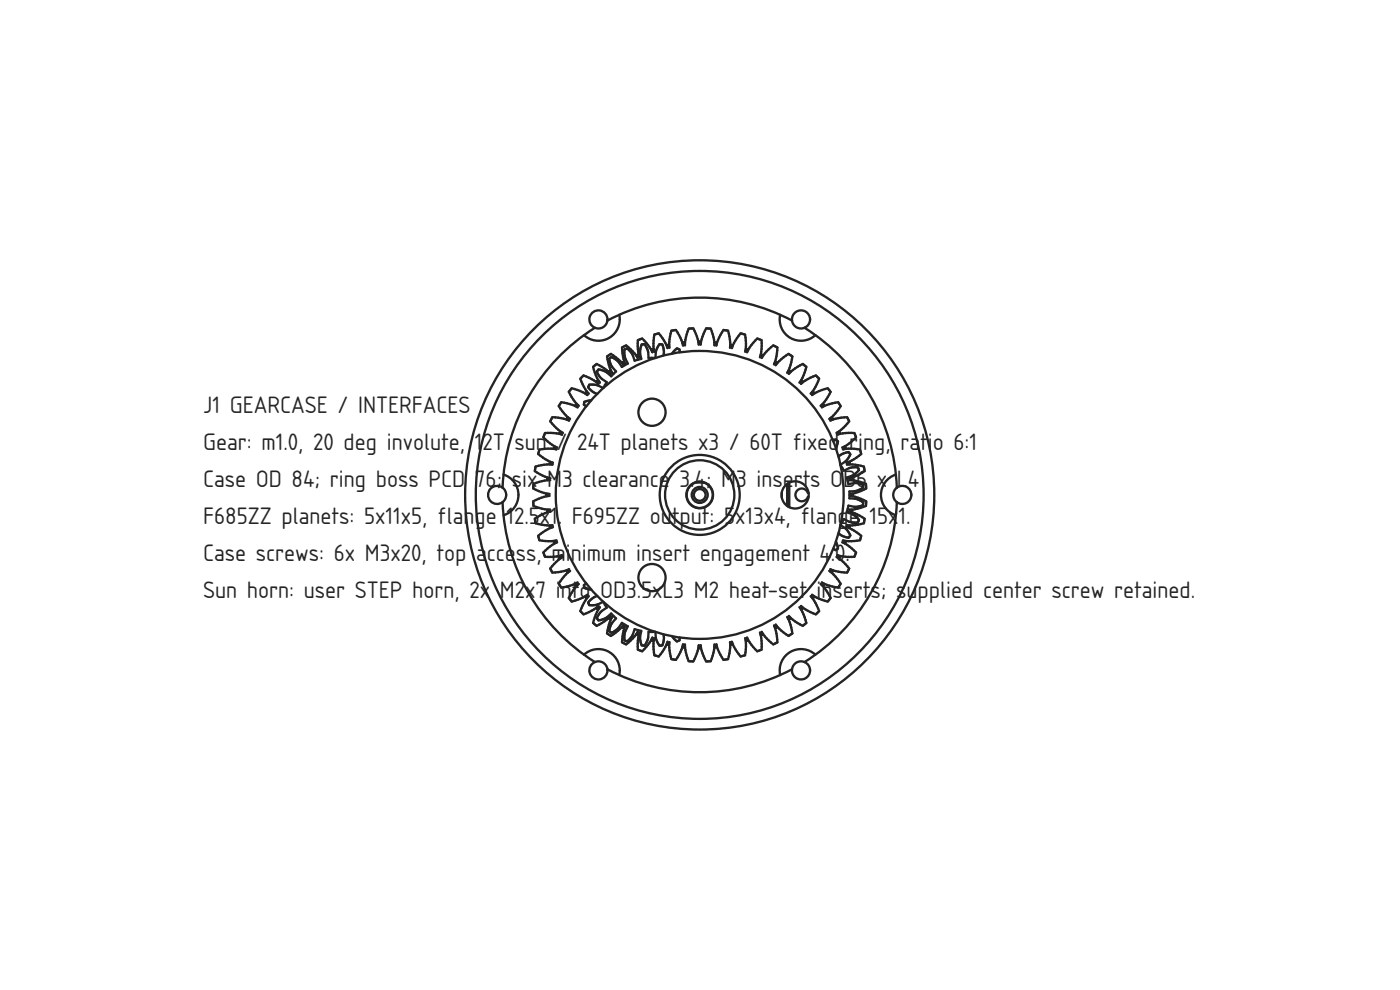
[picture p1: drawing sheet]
<svg xmlns="http://www.w3.org/2000/svg" width="420mm" height="297mm" viewBox="0 0 420 297" stroke-linecap="round" stroke-linejoin="round" font-family="sans-serif">
<g fill="none" stroke="#212529" stroke-width=".7">
<path d="M178.5 98.3a59.2 59.2 0 0 0-27.7 48M182.3 96.2a2.72 2.72 0 0 1-3.8 2.1M182.3 96.2a59.2 59.2 0 0 1 55.4 0M182.3 96.2a2.72 2.72 0 0 0-2.1-3 2.72 2.72 0 0 0-3.2 1.8 2.72 2.72 0 0 0 1.5 3.3M185.8 94.4a6.4 6.4 0 0 1-3 7 6.4 6.4 0 0 1-7.5-.8M234.1 94.4a6.4 6.4 0 0 0 3.1 7 6.4 6.4 0 0 0 7.5-.8M237.7 96.2a2.72 2.72 0 0 0 3.8 2.1M237.7 96.2a2.72 2.72 0 0 1 2.1-3 2.72 2.72 0 0 1 3.2 1.8 2.72 2.72 0 0 1-1.5 3.3M241.5 98.3a59.2 59.2 0 0 1 27.7 48M174.6 113.1l.5-.4 .9 .3 2.3 1.2 1.3 1-.6-.7 .2-.2 .2-.2 .6 .7-1.2-2.2-.8-2.5 1.1-.9 2.3 1.3 1.9 1.7-.6-.7 .3-.2 .2-.2 .5 .7-1-2.3-.5-2.6 1.1-.7 2.2 1.5 1.7 1.9-.5-.8 .3-.1 .2-.2 .5 .8-.7-2.4-.3-2.6 1.2-.7 2 1.8 1.5 2-.4-.8 .3-.1 .2-.1 .4 .8-.5-2.5v-2.6l1.3-.5 1.8 1.9 1.3 2.2-.3-.9 .3-.1h.3l.2 .8-.2-2.5 .3-2.6 1.3-.4 1.6 2.2 1 2.2-.2-.8 .3-.1 .3-.1 .2 .9v-2.5l.6-2.6 1.4-.2 1.3 2.3 .8 2.4-.1-.9 .3-.1h.3l.1 .9 .3-2.5 .8-2.5 1.4-.1 1 2.5 .6 2.4v-.9h.3h.3v.9l.5-2.4 1.1-2.5 1.4 .1 .8 2.5 .3 2.5 .1-.9h.3l.3 .1-.1 .9 .8-2.4 1.3-2.3 1.4 .2 .5 2.6 .1 2.5 .2-.9 .3 .1 .2 .1-.2 .8 1.1-2.2 1.6-2.2 1.3 .4 .3 2.6-.2 2.5 .2-.8h.3l.3 .1-.3 .9 1.3-2.2 1.8-1.9 .9 .3 .4 .2v1.7l-.5 3.4 .3-.8 .3 .1 .3 .1-.4 .8 1.5-2 2-1.8 1.2 .7-.3 2.6-.7 2.4 .4-.8 .3 .2 .2 .1-.4 .8 1.7-1.9 2.1-1.5 1.2 .7-.6 2.6-.9 2.3 .5-.7 .2 .2 .3 .2-.6 .7 1.9-1.7 2.3-1.3 1.1 .9-.8 2.5-1.2 2.2 .6-.7 .2 .2 .2 .2-.6 .7 1.3-1 2.3-1.2 .9-.3 .4 .4 .5 .5-.3 .9-1.2 2.3-1 1.3 .7-.6 .2 .2 .2 .2-.7 .6 2.2-1.2 2.5-.8 .9 1.1-1.3 2.3-1.7 1.9 .7-.6 .2 .3 .2 .2-.8 .5 2.4-1 2.5-.5 .8 1.1-1.6 2.2-1.8 1.7 .8-.5 .1 .3 .2 .2-.8 .5 2.4-.7 2.6-.3 .7 1.2-1.8 2-2 1.5 .8-.4 .1 .3 .1 .2-.8 .4 2.5-.5h2.6l.5 1.3-2 1.8-2.1 1.3 .8-.3 .1 .3 .1 .3-.8 .2 2.5-.2 2.6 .3 .4 1.3-2.2 1.6-2.2 1 .8-.2 .1 .3v.3l-.8 .2h2.5l2.6 .6 .2 1.4-2.3 1.3-2.4 .8 .9-.1v.3l.1 .3-.9 .1 2.5 .3 2.5 .8 .1 1.4-2.5 1-2.4 .6h.9v.3v.3h-.9l2.4 .5 2.5 1.1-.1 1.4-2.5 .8-2.5 .3 .9 .1-.1 .3v.3l-.9-.1 2.4 .8 2.3 1.3-.2 1.4-2.6 .5-2.5 .1 .8 .2v.3l-.1 .2-.8-.2 2.2 1.1 2.2 1.6-.4 1.3-2.6 .3-2.5-.2 .8 .2-.1 .3-.1 .3-.8-.3 2.1 1.3 2 1.8-.4 .9-.1 .4h-1.8l-3.3-.5 .8 .3-.1 .3-.1 .3-.8-.4 2 1.5 1.8 2-.7 1.2-2.6-.3-2.4-.7 .8 .4-.2 .3-.1 .2-.8-.4 1.8 1.7 1.6 2.1-.8 1.2-2.5-.5-2.4-1 .8 .5-.2 .2-.2 .3-.7-.6 1.7 1.9 1.3 2.3-.9 1.1-2.5-.8-2.2-1.2 .7 .6-.2 .2-.2 .2-.7-.6 1 1.3 1.2 2.3 .3 .9-.5 .4-.4 .5-.9-.3-2.3-1.2-1.3-1 .6 .7-.2 .2-.2 .2-.6-.7 1.2 2.2 .8 2.5-1.1 .9-2.3-1.3-1.9-1.7 .6 .7-.3 .2-.2 .2-.5-.7 .9 2.3 .6 2.5-1.2 .8-2.1-1.6-1.7-1.8 .4 .8-.2 .1-.3 .2-.4-.8 .7 2.4 .3 2.6-1.2 .7-2-1.8-1.5-2 .4 .8-.3 .1-.3 .1-.3-.8 .5 2.5v2.6l-1.3 .5-1.8-2-1.3-2.1 .3 .9h-.3l-.3 .1-.2-.8 .2 2.5-.3 2.6-1.3 .4-1.6-2.2-1.1-2.2 .2 .8-.2 .1h-.3l-.2-.8-.1 2.5-.5 2.6-1.4 .2-1.3-2.3-.8-2.4 .1 .9h-.3l-.3 .1-.1-.9-.3 2.5-.8 2.5-1.4 .1-1.1-2.5-.5-2.4v.9h-.3h-.3v-.9l-.6 2.4-1 2.5-1.4-.1-.8-2.5-.3-2.5-.1 .9-.3-.1h-.3l.1-.9-.8 2.4-1.3 2.3-1.4-.2-.6-2.6v-2.5l-.2 .8h-.3l-.3-.1 .2-.8-1 2.2-1.6 2.2-1.3-.4-.3-2.6 .2-2.5-.2 .8-.3-.1h-.3l.3-.9-1.3 2.1-1.8 2-.9-.4-.4-.1v-1.8l.5-3.3-.4 .8-.2-.1-.3-.1 .4-.8-1.5 2-2 1.8-1.2-.7 .3-2.6 .7-2.4-.5 .8-.2-.2-.3-.1 .5-.8-1.7 1.8-2.2 1.6-1.1-.8 .5-2.5 1-2.3-.5 .7-.2-.2-.3-.2 .6-.7-1.9 1.7-2.3 1.3-1.1-.9 .8-2.5 1.2-2.2-.6 .7-.2-.2-.2-.2 .6-.7-1.3 1-2.3 1.2-.9 .3-.5-.5-.4-.4 .3-.9 1.2-2.3 1-1.3-.7 .6-.2-.2-.2-.2 .7-.6-2.2 1.2-2.5 .8-.9-1.1 1.3-2.3 1.7-1.9-.8 .6-.1-.3-.2-.2 .7-.5-2.3 1-2.6 .5-.7-1.2 1.5-2.1 1.9-1.7-.8 .4-.1-.2-.2-.3 .8-.4-2.4 .7-2.6 .3-.7-1.2 1.8-2 2-1.5-.8 .4-.1-.3-.1-.3 .8-.3-2.5 .5h-2.6l-.5-1.3 1.9-1.8 2.2-1.3-.9 .3-.1-.3v-.3l.8-.2-2.5 .2-2.6-.3-.4-1.3 2.2-1.6 2.2-1.1-.8 .2-.1-.2-.1-.3 .9-.2-2.5-.1-2.6-.5-.2-1.4 2.3-1.3 2.4-.8-.9 .1-.1-.3v-.3l.9-.1-2.5-.3-2.5-.8-.1-1.4 2.4-1.1 2.5-.5h-.9v-.3v-.3h.9l-2.5-.6-2.4-1 .1-1.4 2.5-.8 2.5-.3-.9-.1v-.3l.1-.3 .9 .1-2.4-.8-2.3-1.3 .2-1.4 2.6-.6h2.5l-.9-.2 .1-.3 .1-.3 .8 .2-2.2-1-2.2-1.6 .4-1.3 2.6-.3 2.5 .2-.8-.2v-.3l.1-.3 .9 .3-2.2-1.3-1.9-1.8 .3-.9 .2-.4h1.7l3.4 .5-.8-.4 .1-.2 .1-.3 .8 .4-2-1.5-1.8-2 .7-1.2 2.6 .3 2.4 .7-.8-.5 .2-.2 .1-.3 .8 .5-1.9-1.7-1.5-2.2 .7-1.1 2.6 .5 2.3 1-.7-.5 .2-.2 .1-.3 .8 .6-1.7-1.9-1.3-2.3 .9-1.1 2.5 .8 2.2 1.2-.7-.6 .2-.2 .2-.2 .7 .6-1-1.3-1.2-2.3-.3-.9zM181 116.4l-1.9-.9-1.3-.1a.83 .83 0 0 0-1.1 .4 .83 .83 0 0 0 .5 1.1l1 .8 1 .5M196.7 107.4h-2.1l-.2-2.1-.5-1.2a.83 .83 0 0 0-.9-.8 .83 .83 0 0 0-.7 1l-.2 1.3 .4 2.1-2 .5-.8-2-.8-1a.83 .83 0 0 0-1.1-.5 .83 .83 0 0 0-.4 1.1l.1 1.3 .9 2-1.8 1-1.2-1.7-1.1-.8a.83 .83 0 0 0-1.1-.2 .83 .83 0 0 0-.2 1.2l.5 1.2 1.4 1.6-1.5 1.5-1.6-1.4-1.3-.5a.83 .83 0 0 0-1.1 .2 .83 .83 0 0 0 .1 1.2l.8 1 1.8 1.3-1 1.7"/>
<path d="M199.1 106.7l.2-1.1-.2-1.3a.83 .83 0 0 0-.7-1 .83 .83 0 0 0-1 .8l-.5 1.2-.2 2.1M204 105.7a.81 .81 0 0 0-.5-1 .81 .81 0 0 0-1.1 .5l-.7 .9M177.4 120.1l-1.2 .2a.81 .81 0 0 0-.9 .6 .81 .81 0 0 0 .7 1M250 132.3a.81 .81 0 0 1 1.2-.1 .81 .81 0 0 1 .1 1.2l-.4 1.1M251.6 137l.9-.7 1.3-.5a.83 .83 0 0 1 1.1 .2 .83 .83 0 0 1-.1 1.2l-.8 1-1.8 1.3 1.1 1.7 1.9-.9 1.3-.1a.83 .83 0 0 1 1.1 .4 .83 .83 0 0 1-.4 1.1l-1.1 .8-2 .8 .5 2 2.1-.4 1.4 .2a.83 .83 0 0 1 .9 .7 .83 .83 0 0 1-.7 .9l-1.2 .6-2.2 .2v2l2.2 .2 1.2 .5a.83 .83 0 0 1 .7 1 .83 .83 0 0 1-.9 .7l-1.4 .2-2.1-.4-.5 2 2 .7 1.1 .9a.83 .83 0 0 1 .4 1.1 .83 .83 0 0 1-1.1 .4l-1.3-.2-1.9-.9-1.1 1.8M150.8 146.3a2.72 2.72 0 0 1 0 4.4M150.8 146.3a2.72 2.72 0 0 0-3.6 .4 2.72 2.72 0 0 0 0 3.6 2.72 2.72 0 0 0 3.6 .4M150.8 150.7a59.2 59.2 0 0 0 27.7 47.9M151.1 142.4a6.4 6.4 0 0 1 4.5 6.1 6.4 6.4 0 0 1-4.5 6.1M234.6 147.7v1.6M236.2 145.2v6.6M236.6 145v7"/>
<path d="M236.9 144.8v7.4M242.7 147.9h-.3a1.92 1.92 0 0 0-2.9-.9 1.92 1.92 0 0 0 0 3 1.92 1.92 0 0 0 2.9-.9h.3M252.2 157.5l1.8 1.3 .8 1a.83 .83 0 0 1 .1 1.2 .83 .83 0 0 1-1.1 .1l-1.3-.4-.9-.7M268.9 142.4a6.4 6.4 0 0 0-4.5 6.1 6.4 6.4 0 0 0 4.5 6.1M269.2 146.3a2.72 2.72 0 0 0 0 4.4M269.2 150.7a59.2 59.2 0 0 1-27.7 47.9M269.2 146.3a2.72 2.72 0 0 1 3.6 .4 2.72 2.72 0 0 1 0 3.6 2.72 2.72 0 0 1-3.6 .4M176 175.1a.81 .81 0 0 0-.7 .9 .81 .81 0 0 0 .9 .7l1.2 .2M179.2 178.8l-1 .4-1 .9a.83 .83 0 0 0-.5 1.1 .83 .83 0 0 0 1.1 .4l1.3-.2 2-.8 1 1.7-1.8 1.3-.8 1a.83 .83 0 0 0-.1 1.2 .83 .83 0 0 0 1.1 .2l1.3-.5 1.6-1.4 1.5 1.4-1.4 1.7-.5 1.2a.83 .83 0 0 0 .2 1.2 .83 .83 0 0 0 1.1-.2l1.1-.8 1.2-1.7 1.8 1-.9 2-.1 1.3a.83 .83 0 0 0 .4 1.1 .83 .83 0 0 0 1.1-.5l.8-1 .8-2 2 .5-.4 2.1 .2 1.3a.83 .83 0 0 0 .7 1 .83 .83 0 0 0 .9-.8l.5-1.2 .2-2.1h2.1M250.9 162.5l.4 1.1a.81 .81 0 0 1-.1 1.2 .81 .81 0 0 1-1.2-.1M175.3 196.4a6.4 6.4 0 0 1 7.5-.8 6.4 6.4 0 0 1 3 6.9M178.5 198.6a2.72 2.72 0 0 1 3.8 2.2"/>
<path d="M178.5 198.6a2.72 2.72 0 0 0-1.5 3.4 2.72 2.72 0 0 0 3.2 1.8 2.72 2.72 0 0 0 2.1-3M196.7 189.6l.2 2.1 .5 1.2a.83 .83 0 0 0 1 .8 .83 .83 0 0 0 .7-1l.2-1.3-.2-1.1M201.7 190.9l.7 .9a.81 .81 0 0 0 1.1 .5 .81 .81 0 0 0 .5-1M241.5 198.6a2.72 2.72 0 0 0-3.8 2.2M241.5 198.6a2.72 2.72 0 0 1 1.5 3.4 2.72 2.72 0 0 1-3.2 1.8 2.72 2.72 0 0 1-2.1-3M244.7 196.4a6.4 6.4 0 0 0-7.5-.8 6.4 6.4 0 0 0-3.1 6.9M182.3 200.8a59.2 59.2 0 0 0 55.4 0"/>
<circle cx="195.7" cy="123.7" r="4.1"/>
<circle cx="210" cy="148.5" r="70.4"/>
<circle cx="210" cy="148.5" r="67.2"/>
<circle cx="210" cy="148.5" r="43.2"/>
<circle cx="210" cy="148.5" r="12"/>
<circle cx="210" cy="148.5" r="10.4"/>
<circle cx="210" cy="148.5" r="4"/>
<circle cx="210" cy="148.5" r="3.9"/>
<circle cx="210" cy="148.5" r="2.4"/>
<circle cx="210" cy="148.5" r="1.76"/>
<circle cx="238.6" cy="148.5" r="4.1"/>
<circle cx="195.7" cy="173.3" r="4.1"/>
</g>
<g font-size="6.7" fill="#212529">
<text x="61" y="124">J1 GEARCASE / INTERFACES</text>
<text x="61" y="135.1">Gear: m1.0, 20 deg involute, 12T sun / 24T planets x3 / 60T fixed ring, ratio 6:1</text>
<text x="61" y="146.2">Case OD 84; ring boss PCD 76; six M3 clearance 3.4; M3 inse</text>
<text x="238.2" y="146.2">rts OD6 x L4</text>
<text x="61" y="157.3">F685ZZ planets: 5x11x5, flange 12.5x1. F695ZZ output: 5x13x4, flange 15x1.</text>
<text x="61" y="168.4">Case screws: 6x M3x20, top access, minimum insert engagement 4.0.</text>
<text x="61" y="179.5">Sun horn: user STEP horn, 2x M2x7 into OD3.5xL3 M2 heat-set inserts; supplied center screw retained.</text>
</g>
</svg>
